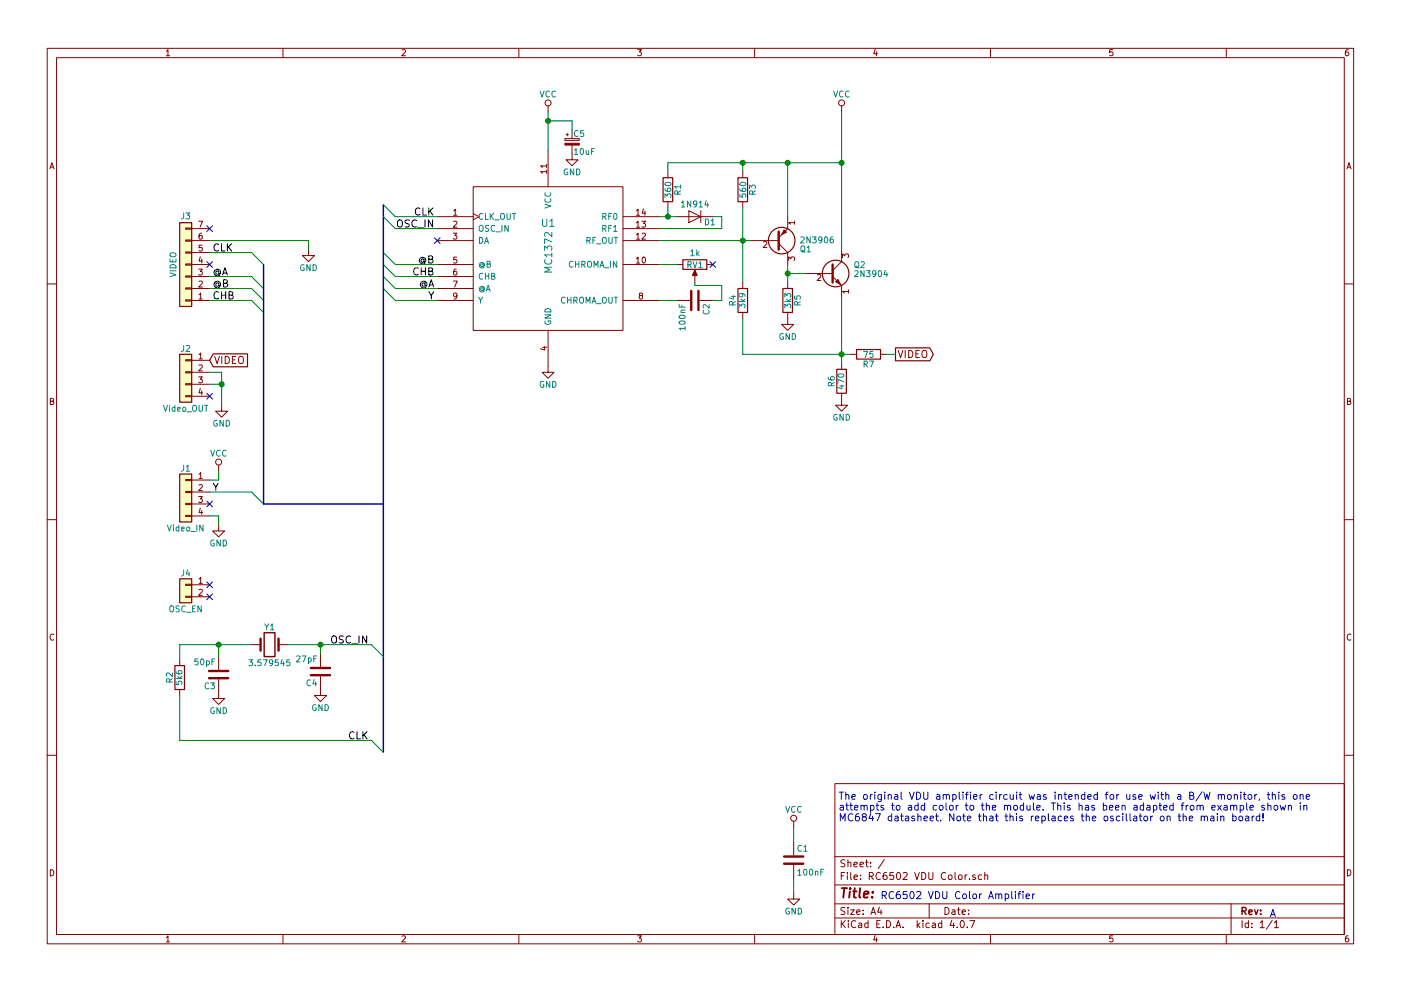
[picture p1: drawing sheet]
EESchema Schematic File Version 2
LIBS:power
LIBS:device
LIBS:switches
LIBS:relays
LIBS:motors
LIBS:transistors
LIBS:conn
LIBS:linear
LIBS:regul
LIBS:74xx
LIBS:cmos4000
LIBS:adc-dac
LIBS:memory
LIBS:xilinx
LIBS:microcontrollers
LIBS:dsp
LIBS:microchip
LIBS:analog_switches
LIBS:motorola
LIBS:texas
LIBS:intel
LIBS:audio
LIBS:interface
LIBS:digital-audio
LIBS:philips
LIBS:display
LIBS:cypress
LIBS:siliconi
LIBS:opto
LIBS:atmel
LIBS:contrib
LIBS:valves
LIBS:RC6502 VDU Color-cache
EELAYER 25 0
EELAYER END
$Descr A4 11693 8268
encoding utf-8
Sheet 1 1
Title ""
Date ""
Rev ""
Comp ""
Comment1 ""
Comment2 ""
Comment3 ""
Comment4 ""
$EndDescr
Text Notes 10650 7650 2    60   ~ 0
A
$Comp
L C C1
U 1 1
P 6625 7175
F 0 "C1" H 6650 7275 50  0000 L CNN
F 1 "100nF" H 6650 7075 50  0000 L CNN
F 2 "Capacitors_THT:C_Disc_D4.7mm_W2.5mm_P5.00mm" H 6663 7025 50  0001 C CNN
F 3 "" H 6625 7175 50  0001 C CNN
	1    6625 7175
	1    0    0    -1  
$EndComp
$Comp
L VCC #PWR01
U 1 1
P 6625 6900
F 0 "#PWR01" H 6625 6750 50  0001 C CNN
F 1 "VCC" H 6625 7050 50  0000 C CNN
F 2 "" H 6625 6900 50  0001 C CNN
F 3 "" H 6625 6900 50  0001 C CNN
	1    6625 6900
	1    0    0    -1  
$EndComp
$Comp
L GND #PWR02
U 1 1
P 6625 7450
F 0 "#PWR02" H 6625 7200 50  0001 C CNN
F 1 "GND" H 6625 7300 50  0000 C CNN
F 2 "" H 6625 7450 50  0001 C CNN
F 3 "" H 6625 7450 50  0001 C CNN
	1    6625 7450
	1    0    0    -1  
$EndComp
$Comp
L Conn_01x07 J3
U 1 1
P 1550 2200
F 0 "J3" H 1550 1800 50  0000 C CNN
F 1 "VIDEO" V 1650 2200 50  0000 C CNN
F 2 "Pin_Headers:Pin_Header_Straight_1x07_Pitch2.54mm" H 1550 2200 50  0001 C CNN
F 3 "" H 1550 2200 50  0001 C CNN
	1    1550 2200
	-1   0    0    1   
$EndComp
Wire Wire Line
	6625 6900 6625 7025
Wire Wire Line
	6625 7325 6625 7450
Wire Wire Line
	1750 2000 2575 2000
Text Label 1775 2500 0    60   ~ 0
CHB
Text Label 1775 2300 0    60   ~ 0
@A
Text Label 1775 2400 0    60   ~ 0
@B
$Comp
L GND #PWR03
U 1 1
P 2575 2075
F 0 "#PWR03" H 2575 1825 50  0001 C CNN
F 1 "GND" H 2575 1925 50  0000 C CNN
F 2 "" H 2575 2075 50  0001 C CNN
F 3 "" H 2575 2075 50  0001 C CNN
	1    2575 2075
	1    0    0    -1  
$EndComp
$Comp
L C C2
U 1 1
P 5800 2500
F 0 "C2" H 5825 2600 50  0000 L CNN
F 1 "100nF" H 5825 2400 50  0000 L CNN
F 2 "Capacitors_THT:C_Disc_D4.7mm_W2.5mm_P5.00mm" H 5838 2350 50  0001 C CNN
F 3 "" H 5800 2500 50  0001 C CNN
	1    5800 2500
	0    1    1    0   
$EndComp
$Comp
L MC1372 U1
U 1 1
P 4575 2700
F 0 "U1" H 4575 3550 60  0000 C CNN
F 1 "MC1372" V 4575 3300 60  0000 C CNN
F 2 "Housings_DIP:DIP-14_W7.62mm_Socket" H 3950 2900 60  0001 C CNN
F 3 "" H 3950 2900 60  0000 C CNN
	1    4575 2700
	1    0    0    -1  
$EndComp
Wire Wire Line
	5500 2200 5650 2200
Wire Wire Line
	5500 2500 5650 2500
$Comp
L D D1
U 1 1
P 5800 1800
F 0 "D1" H 5675 1850 50  0000 C CNN
F 1 "1N914" H 5800 1700 50  0000 C CNN
F 2 "Diodes_THT:D_DO-35_SOD27_P7.62mm_Horizontal" H 5800 1800 50  0001 C CNN
F 3 "" H 5800 1800 50  0001 C CNN
	1    5800 1800
	-1   0    0    1   
$EndComp
Wire Wire Line
	5950 1800 6025 1800
Wire Wire Line
	6025 1800 6025 1900
Wire Wire Line
	6025 1900 5500 1900
Wire Wire Line
	5500 1800 5650 1800
Connection ~ 5575 1800
$Comp
L R R1
U 1 1
P 5575 1575
F 0 "R1" V 5655 1575 50  0000 C CNN
F 1 "360" V 5575 1575 50  0000 C CNN
F 2 "Resistors_THT:R_Axial_DIN0207_L6.3mm_D2.5mm_P10.16mm_Horizontal" V 5505 1575 50  0001 C CNN
F 3 "" H 5575 1575 50  0001 C CNN
	1    5575 1575
	1    0    0    -1  
$EndComp
Wire Wire Line
	5575 1800 5575 1725
$Comp
L VCC #PWR04
U 1 1
P 4575 925
F 0 "#PWR04" H 4575 775 50  0001 C CNN
F 1 "VCC" H 4575 1075 50  0000 C CNN
F 2 "" H 4575 925 50  0001 C CNN
F 3 "" H 4575 925 50  0001 C CNN
	1    4575 925 
	1    0    0    -1  
$EndComp
$Comp
L GND #PWR05
U 1 1
P 4575 3050
F 0 "#PWR05" H 4575 2800 50  0001 C CNN
F 1 "GND" H 4575 2900 50  0000 C CNN
F 2 "" H 4575 3050 50  0001 C CNN
F 3 "" H 4575 3050 50  0001 C CNN
	1    4575 3050
	1    0    0    -1  
$EndComp
NoConn ~ 3650 2000
Wire Wire Line
	5500 2000 6275 2000
$Comp
L R R3
U 1 1
P 6200 1575
F 0 "R3" V 6280 1575 50  0000 C CNN
F 1 "560" V 6200 1575 50  0000 C CNN
F 2 "Resistors_THT:R_Axial_DIN0207_L6.3mm_D2.5mm_P10.16mm_Horizontal" V 6130 1575 50  0001 C CNN
F 3 "" H 6200 1575 50  0001 C CNN
	1    6200 1575
	1    0    0    -1  
$EndComp
Wire Wire Line
	6200 1725 6200 2350
$Comp
L 2N3906 Q1
U 1 1
P 6475 2000
F 0 "Q1" H 6675 2075 50  0000 L CNN
F 1 "2N3906" H 6675 2000 50  0000 L CNN
F 2 "TO_SOT_Packages_THT:TO-92_Inline_Wide" H 6675 1925 50  0001 L CIN
F 3 "" H 6475 2000 50  0001 L CNN
	1    6475 2000
	1    0    0    1   
$EndComp
Wire Wire Line
	6575 1350 6575 1800
Wire Wire Line
	5575 1350 7025 1350
Wire Wire Line
	5575 1350 5575 1425
Wire Wire Line
	6200 1425 6200 1350
Connection ~ 6200 1350
Connection ~ 6200 2000
$Comp
L R R5
U 1 1
P 6575 2500
F 0 "R5" V 6655 2500 50  0000 C CNN
F 1 "3k3" V 6575 2500 50  0000 C CNN
F 2 "Resistors_THT:R_Axial_DIN0207_L6.3mm_D2.5mm_P10.16mm_Horizontal" V 6505 2500 50  0001 C CNN
F 3 "" H 6575 2500 50  0001 C CNN
	1    6575 2500
	1    0    0    -1  
$EndComp
$Comp
L GND #PWR06
U 1 1
P 6575 2650
F 0 "#PWR06" H 6575 2400 50  0001 C CNN
F 1 "GND" H 6575 2500 50  0000 C CNN
F 2 "" H 6575 2650 50  0001 C CNN
F 3 "" H 6575 2650 50  0001 C CNN
	1    6575 2650
	1    0    0    -1  
$EndComp
Wire Wire Line
	6575 2200 6575 2350
$Comp
L 2N3904 Q2
U 1 1
P 6925 2275
F 0 "Q2" H 7125 2350 50  0000 L CNN
F 1 "2N3904" H 7125 2275 50  0000 L CNN
F 2 "TO_SOT_Packages_THT:TO-92_Inline_Wide" H 7125 2200 50  0001 L CIN
F 3 "" H 6925 2275 50  0001 L CNN
	1    6925 2275
	1    0    0    -1  
$EndComp
Wire Wire Line
	6725 2275 6575 2275
Connection ~ 6575 2275
Wire Wire Line
	7025 925  7025 2075
Connection ~ 6575 1350
$Comp
L R R6
U 1 1
P 7025 3175
F 0 "R6" V 7105 3175 50  0000 C CNN
F 1 "470" V 7025 3175 50  0000 C CNN
F 2 "Resistors_THT:R_Axial_DIN0207_L6.3mm_D2.5mm_P10.16mm_Horizontal" V 6955 3175 50  0001 C CNN
F 3 "" H 7025 3175 50  0001 C CNN
	1    7025 3175
	-1   0    0    1   
$EndComp
$Comp
L GND #PWR07
U 1 1
P 7025 3325
F 0 "#PWR07" H 7025 3075 50  0001 C CNN
F 1 "GND" H 7025 3175 50  0000 C CNN
F 2 "" H 7025 3325 50  0001 C CNN
F 3 "" H 7025 3325 50  0001 C CNN
	1    7025 3325
	1    0    0    -1  
$EndComp
Wire Wire Line
	7025 2475 7025 3025
Wire Wire Line
	6200 2950 7100 2950
Connection ~ 7025 2950
$Comp
L R R7
U 1 1
P 7250 2950
F 0 "R7" V 7330 2950 50  0000 C CNN
F 1 "75" V 7250 2950 50  0000 C CNN
F 2 "Resistors_THT:R_Axial_DIN0207_L6.3mm_D2.5mm_P10.16mm_Horizontal" V 7180 2950 50  0001 C CNN
F 3 "" H 7250 2950 50  0001 C CNN
	1    7250 2950
	0    1    1    0   
$EndComp
$Comp
L R R4
U 1 1
P 6200 2500
F 0 "R4" V 6280 2500 50  0000 C CNN
F 1 "3k9" V 6200 2500 50  0000 C CNN
F 2 "Resistors_THT:R_Axial_DIN0207_L6.3mm_D2.5mm_P10.16mm_Horizontal" V 6130 2500 50  0001 C CNN
F 3 "" H 6200 2500 50  0001 C CNN
	1    6200 2500
	-1   0    0    1   
$EndComp
Wire Wire Line
	6200 2650 6200 2950
Text Notes 7350 7500 0    60   ~ 0
RC6502 VDU Color Amplifier
Text Notes 7000 6850 0    60   ~ 0
The original VDU amplifier circuit was intended for use with a B/W monitor, this one\nattempts to add color to the module. This has been adapted from example shown in\nMC6847 datasheet. Note that this replaces the oscillator on the main board!
$Comp
L Conn_01x04 J1
U 1 1
P 1550 4100
F 0 "J1" H 1550 4300 50  0000 C CNN
F 1 "Video_IN" H 1550 3800 50  0000 C CNN
F 2 "Pin_Headers:Pin_Header_Straight_1x04_Pitch2.54mm" H 1550 4100 50  0001 C CNN
F 3 "" H 1550 4100 50  0001 C CNN
	1    1550 4100
	-1   0    0    -1  
$EndComp
$Comp
L Conn_01x04 J2
U 1 1
P 1550 3100
F 0 "J2" H 1550 3300 50  0000 C CNN
F 1 "Video_OUT" H 1550 2800 50  0000 C CNN
F 2 "Pin_Headers:Pin_Header_Straight_1x04_Pitch2.54mm" H 1550 3100 50  0001 C CNN
F 3 "" H 1550 3100 50  0001 C CNN
	1    1550 3100
	-1   0    0    -1  
$EndComp
$Comp
L GND #PWR08
U 1 1
P 1825 4375
F 0 "#PWR08" H 1825 4125 50  0001 C CNN
F 1 "GND" H 1825 4225 50  0000 C CNN
F 2 "" H 1825 4375 50  0001 C CNN
F 3 "" H 1825 4375 50  0001 C CNN
	1    1825 4375
	1    0    0    -1  
$EndComp
NoConn ~ 1750 3300
Wire Wire Line
	1750 4300 1825 4300
Wire Wire Line
	1825 4300 1825 4375
NoConn ~ 1750 4200
$Comp
L GND #PWR09
U 1 1
P 1850 3375
F 0 "#PWR09" H 1850 3125 50  0001 C CNN
F 1 "GND" H 1850 3225 50  0000 C CNN
F 2 "" H 1850 3375 50  0001 C CNN
F 3 "" H 1850 3375 50  0001 C CNN
	1    1850 3375
	1    0    0    -1  
$EndComp
Wire Wire Line
	1850 3100 1850 3375
Wire Wire Line
	2575 2000 2575 2075
$Comp
L VCC #PWR010
U 1 1
P 1825 3925
F 0 "#PWR010" H 1825 3775 50  0001 C CNN
F 1 "VCC" H 1825 4075 50  0000 C CNN
F 2 "" H 1825 3925 50  0001 C CNN
F 3 "" H 1825 3925 50  0001 C CNN
	1    1825 3925
	1    0    0    -1  
$EndComp
Wire Wire Line
	1825 4000 1825 3925
Wire Wire Line
	1825 4000 1750 4000
NoConn ~ 1750 2200
$Comp
L POT RV1
U 1 1
P 5800 2200
F 0 "RV1" V 5800 2200 50  0000 C CNN
F 1 "1k" V 5700 2200 50  0000 C CNN
F 2 "Potentiometers:Potentiometer_Trimmer_Bourns_3296W" H 5800 2200 50  0001 C CNN
F 3 "" H 5800 2200 50  0001 C CNN
	1    5800 2200
	0    1    1    0   
$EndComp
Wire Wire Line
	5800 2350 5800 2375
Wire Wire Line
	5800 2375 6025 2375
Wire Wire Line
	6025 2375 6025 2500
Wire Wire Line
	6025 2500 5950 2500
Text Label 1775 2100 0    60   ~ 0
CLK
Wire Wire Line
	1750 2100 2100 2100
Wire Wire Line
	1750 2300 2100 2300
Wire Wire Line
	1750 2400 2100 2400
Wire Wire Line
	1750 2500 2100 2500
Entry Wire Line
	2100 2100 2200 2200
Entry Wire Line
	2100 2300 2200 2400
Entry Wire Line
	2100 2400 2200 2500
Entry Wire Line
	2100 2500 2200 2600
Text Label 1775 4100 0    60   ~ 0
Y
Wire Wire Line
	1750 4100 2100 4100
Entry Wire Line
	2100 4100 2200 4200
Text Label 3625 2300 2    60   ~ 0
CHB
Text Label 3625 2400 2    60   ~ 0
@A
Text Label 3625 2200 2    60   ~ 0
@B
Wire Wire Line
	3300 2200 3650 2200
Wire Wire Line
	3300 2300 3650 2300
Wire Wire Line
	3300 2400 3650 2400
Entry Wire Line
	3200 2100 3300 2200
Entry Wire Line
	3200 2200 3300 2300
Entry Wire Line
	3200 2300 3300 2400
Wire Wire Line
	3300 2500 3650 2500
Entry Wire Line
	3200 2400 3300 2500
Text Label 3625 2500 2    60   ~ 0
Y
Wire Bus Line
	2200 2200 2200 4200
Wire Wire Line
	1750 3100 1850 3100
Wire Wire Line
	1750 3200 1850 3200
Connection ~ 1850 3200
Wire Bus Line
	3200 1700 3200 6275
$Comp
L GND #PWR011
U 1 1
P 2675 5750
F 0 "#PWR011" H 2675 5500 50  0001 C CNN
F 1 "GND" H 2675 5600 50  0000 C CNN
F 2 "" H 2675 5750 50  0001 C CNN
F 3 "" H 2675 5750 50  0001 C CNN
	1    2675 5750
	1    0    0    -1  
$EndComp
$Comp
L C C3
U 1 1
P 1825 5625
F 0 "C3" H 1850 5725 50  0000 L CNN
F 1 "50pF" H 1850 5525 50  0000 L CNN
F 2 "Capacitors_THT:C_Disc_D4.7mm_W2.5mm_P5.00mm" H 1863 5475 50  0001 C CNN
F 3 "" H 1825 5625 50  0001 C CNN
	1    1825 5625
	-1   0    0    1   
$EndComp
$Comp
L Crystal Y1
U 1 1
P 2250 5375
F 0 "Y1" H 2250 5525 50  0000 C CNN
F 1 "3.579545" H 2250 5225 50  0000 C CNN
F 2 "Crystals:Crystal_HC49-U_Vertical" H 2250 5375 50  0001 C CNN
F 3 "" H 2250 5375 50  0001 C CNN
	1    2250 5375
	1    0    0    -1  
$EndComp
$Comp
L C C4
U 1 1
P 2675 5600
F 0 "C4" H 2700 5700 50  0000 L CNN
F 1 "27pF" H 2700 5500 50  0000 L CNN
F 2 "Capacitors_THT:C_Disc_D4.7mm_W2.5mm_P5.00mm" H 2713 5450 50  0001 C CNN
F 3 "" H 2675 5600 50  0001 C CNN
	1    2675 5600
	-1   0    0    1   
$EndComp
Text Label 3075 6175 2    60   ~ 0
CLK
Wire Wire Line
	1500 6175 3100 6175
Entry Wire Line
	3100 6175 3200 6275
Text Label 3625 1800 2    60   ~ 0
CLK
Wire Wire Line
	3300 1800 3650 1800
Entry Wire Line
	3200 1700 3300 1800
$Comp
L R R2
U 1 1
P 1500 5650
F 0 "R2" V 1580 5650 50  0000 C CNN
F 1 "5k6" V 1500 5650 50  0000 C CNN
F 2 "Resistors_THT:R_Axial_DIN0207_L6.3mm_D2.5mm_P10.16mm_Horizontal" V 1430 5650 50  0001 C CNN
F 3 "" H 1500 5650 50  0001 C CNN
	1    1500 5650
	-1   0    0    1   
$EndComp
Wire Wire Line
	1825 5475 1825 5375
Wire Wire Line
	1500 5375 2100 5375
Wire Wire Line
	2400 5375 3100 5375
Wire Wire Line
	2675 5375 2675 5450
Text Label 3075 5375 2    60   ~ 0
OSC_IN
Entry Wire Line
	3100 5375 3200 5475
Text Label 3625 1900 2    60   ~ 0
OSC_IN
Wire Wire Line
	3300 1900 3650 1900
Entry Wire Line
	3200 1800 3300 1900
Connection ~ 2675 5375
$Comp
L GND #PWR012
U 1 1
P 1825 5775
F 0 "#PWR012" H 1825 5525 50  0001 C CNN
F 1 "GND" H 1825 5625 50  0000 C CNN
F 2 "" H 1825 5775 50  0001 C CNN
F 3 "" H 1825 5775 50  0001 C CNN
	1    1825 5775
	1    0    0    -1  
$EndComp
Wire Wire Line
	1500 5500 1500 5375
Connection ~ 1825 5375
Wire Wire Line
	1500 5800 1500 6175
NoConn ~ 5950 2200
Text GLabel 1750 3000 2    60   Input ~ 0
VIDEO
Text GLabel 7475 2950 2    60   Output ~ 0
VIDEO
Wire Wire Line
	7400 2950 7475 2950
Wire Bus Line
	2200 4200 3200 4200
$Comp
L CP_Small C5
U 1 1
P 4775 1175
F 0 "C5" H 4785 1245 50  0000 L CNN
F 1 "10uF" H 4785 1095 50  0000 L CNN
F 2 "Capacitors_THT:CP_Radial_D4.0mm_P2.00mm" H 4775 1175 50  0001 C CNN
F 3 "" H 4775 1175 50  0001 C CNN
	1    4775 1175
	1    0    0    -1  
$EndComp
$Comp
L GND #PWR013
U 1 1
P 4775 1275
F 0 "#PWR013" H 4775 1025 50  0001 C CNN
F 1 "GND" H 4775 1125 50  0000 C CNN
F 2 "" H 4775 1275 50  0001 C CNN
F 3 "" H 4775 1275 50  0001 C CNN
	1    4775 1275
	1    0    0    -1  
$EndComp
Wire Wire Line
	4575 925  4575 1250
Wire Wire Line
	4775 1075 4775 1000
Wire Wire Line
	4775 1000 4575 1000
Connection ~ 4575 1000
$Comp
L Conn_01x02 J4
U 1 1
P 1550 4875
F 0 "J4" H 1550 4975 50  0000 C CNN
F 1 "OSC_EN" H 1550 4675 50  0000 C CNN
F 2 "Pin_Headers:Pin_Header_Straight_1x02_Pitch2.54mm" H 1550 4875 50  0001 C CNN
F 3 "" H 1550 4875 50  0001 C CNN
	1    1550 4875
	-1   0    0    -1  
$EndComp
NoConn ~ 1750 4875
NoConn ~ 1750 4975
NoConn ~ 1750 1900
$Comp
L VCC #PWR?
U 1 1
P 7025 925
F 0 "#PWR?" H 7025 775 50  0001 C CNN
F 1 "VCC" H 7025 1075 50  0000 C CNN
F 2 "" H 7025 925 50  0001 C CNN
F 3 "" H 7025 925 50  0001 C CNN
	1    7025 925 
	1    0    0    -1  
$EndComp
Connection ~ 7025 1350
$EndSCHEMATC
